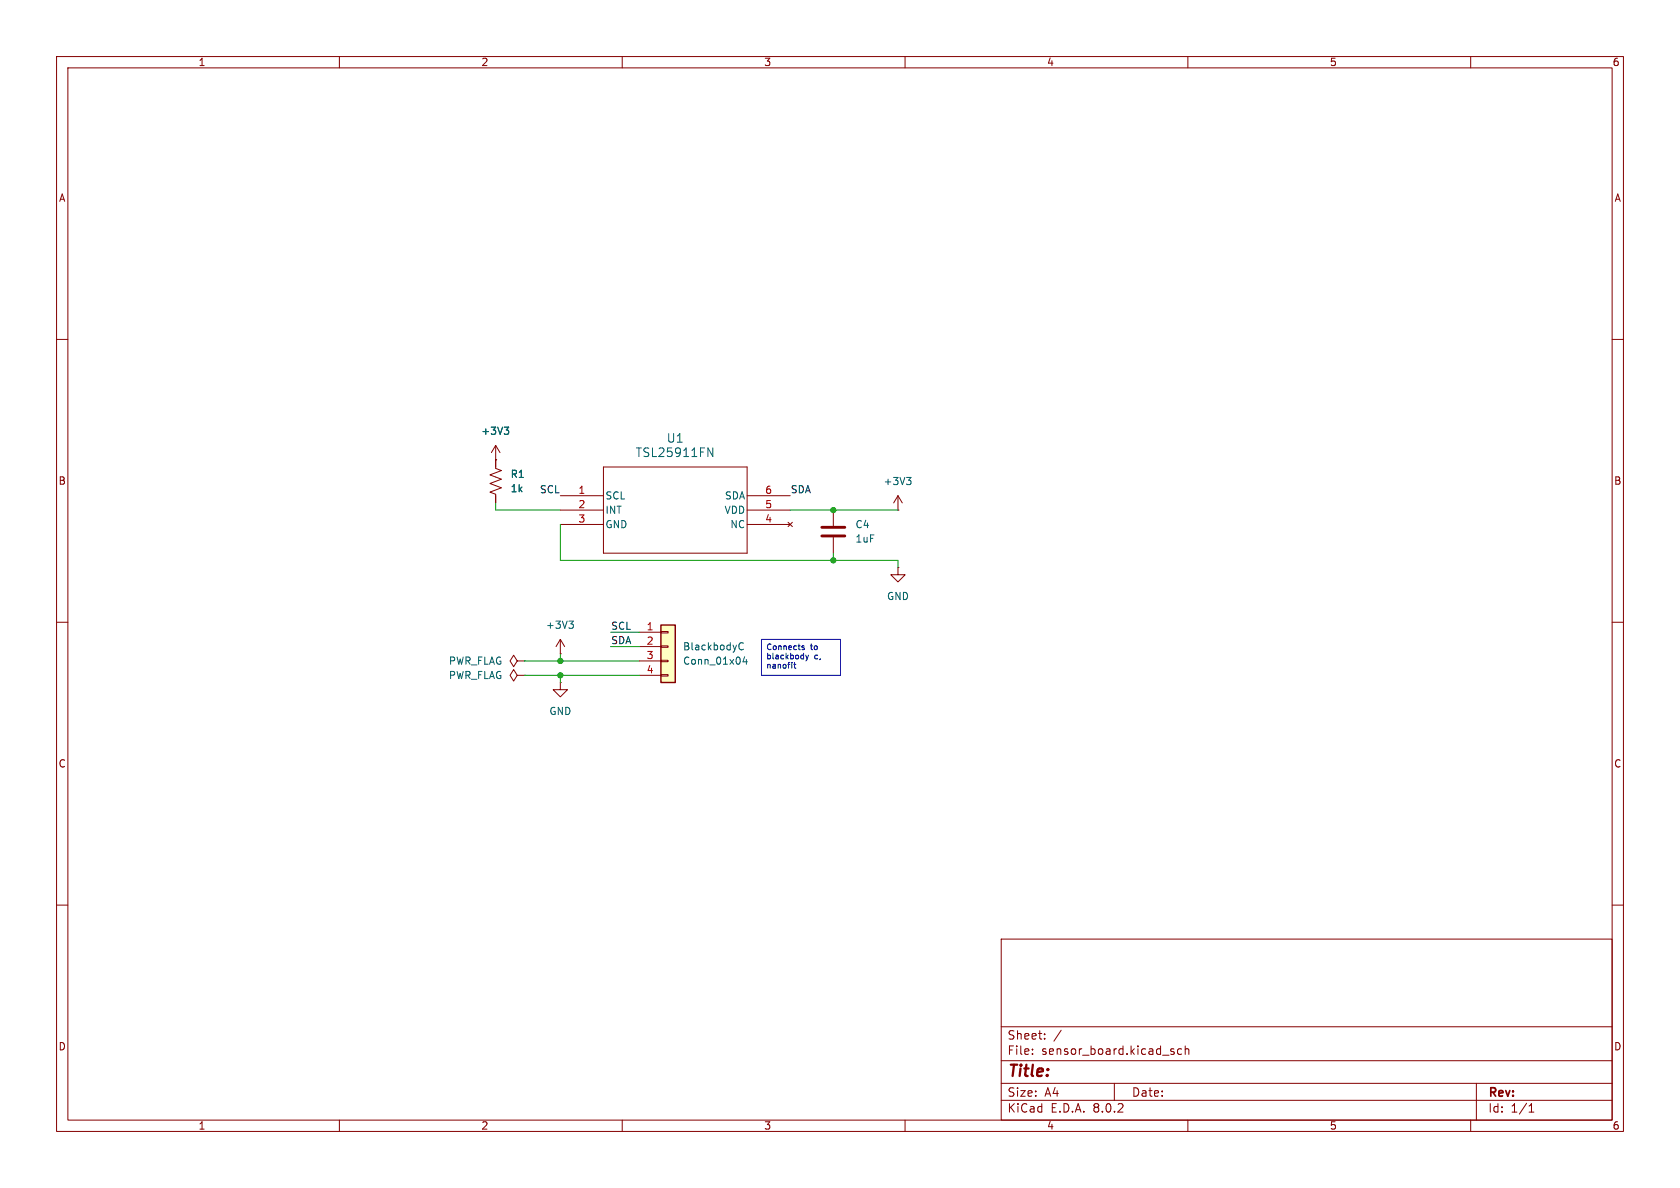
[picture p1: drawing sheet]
<svg xmlns="http://www.w3.org/2000/svg" width="297mm" height="210mm" viewBox="0 0 297 210" stroke-linecap="round" stroke-linejoin="round" font-family="sans-serif">
<g fill="none" stroke="#840000" stroke-width=".18">
<path d="M10 10h277v190h-277zM12 12h273v186h-273zM60 10v2M110 10v2M160 10v2M210 10v2M260 10v2M10 60h2M285 60h2M10 110h2M285 110h2M10 160h2"/>
<path d="M285 160h2M177 166h108v32h-108zM60 198v2M110 198v2M160 198v2M177 194.5h108M177 191.5h108M177 187.5h108M177 181.5h108M182.5 186.3v.1M182.5 185.5v.1M184.7 183.6v.1"/>
<path d="M184.7 182.8v.1M187.6 182.1l-1.3 2M197 191.5v3M207.2 185.9l.3 .1 .1 .2-.2 .2h-.3M207.2 185.4l.3 .1M208.9 185.5l-.4-.1-.3 .3v.4l.1 .2h.6M209.5 185.5l.2-.1 .4 .1 .1 .9M209.5 184.9v1.5M210 198v2M260 198v2M261 191.5v6.5M270.3 196.6h.9"/>
<path d="M270.3 195.5l.4-.4v1.5"/>
</g>
<path d="M116.8 110.5h2.6v10.2h-2.6z" fill="#ffffc2"/>
<g fill="none" stroke="#840000" stroke-width=".18">
<path d="M87.6 78.7v4.1l1 .4-2 .7 2 .8-2 .8 2 .7-2 .8 1 .4v1.5M87.6 78.7l-.7 1.3M87.6 78.7l.8 1.3M87.6 81.3h.1M99.1 87.6h7.6M99.1 90.2h7.6M99.1 92.7h7.6M106.7 82.6h25.4v15.2h-25.4zM132.1 87.6h7.6M132.1 90.2h7.6M132.1 92.7h7.6M139.3 92.3l.8 .8"/>
<path d="M140.1 92.3l-.8 .8M147.3 90.2v2.8M147.3 95v2.8M158.7 90.2h.1M158.7 87.6l-.7 1.3M158.7 87.6v2.6M158.7 87.6l.8 1.3M91.4 119.4l-.6-1-.6 1 .6 1 .6-1h1.3M91.4 116.8l-.6-1-.6 1 .6 1.1 .6-1.1h1.3M92.7 119.4h.1M92.7 116.8h.1M99.1 115.6h.1"/>
<path d="M99.1 113l-.8 1.3M99.1 113v2.6M99.1 113l.7 1.3M113 111.8h3.8M113 114.3h3.8M113 116.8h3.8M113 119.4h3.8M116.8 119.3h1.3v.2h-1.3zM116.8 116.7h1.3v.3h-1.3zM116.8 114.2h1.3v.2h-1.3zM116.8 111.6h1.3v.3h-1.3zM158.7 100.3v1.3h1.3l-1.3 1.3-1.2-1.3h1.2"/>
<path d="M158.7 100.3h.1M99.1 120.7v1.2h1.2l-1.2 1.3-1.3-1.3h1.3M99.1 120.7h.1"/>
</g>
<path d="M116.8 110.5h2.6v10.2h-2.6z" fill="none" stroke="#840000" stroke-width=".25"/>
<path d="M89.1 75.5h.8l-.4 .5M89.7 76l.2 .2v.3l-.2 .3M125.1 79.2l.9 1.5v-1.5M160.3 84.4h.7l-.4 .5M160.8 84.9l.2 .2v.3l-.2 .3M100.6 109.8h.8l-.5 .5M101.1 110.3l.3 .2v.3l-.3 .3M130.6 114.3l.3 .5 .3 .1 .2-.1M131.4 113.7l-.2-.1-.3 .1-.3 .5M131.6 116.1l-.3 .9h.8M131.9 116.6v.8" fill="none" stroke="#006464" stroke-width=".18"/>
<path d="M145.3 93.2h4.1M145.3 94.7h4.1" fill="none" stroke="#840000" stroke-width=".51"/>
<path d="M134.6 113h14v6.4h-14zM140.5 117.1v.9l.2 .1M141.8 114.4l.4 .3-.1 .1h-.3M142.2 114.2h-.3l-.1 .1M142.4 115.8l.3 .7M142.7 116.5l-.3 .3M142.9 115.8l-.2 .7" fill="none" stroke="#0000c2" stroke-width=".18"/>
<path d="M87.6 88.9v1.3h11.5M99.1 92.7v6.4h59.6v1.2M139.7 90.2h19M147.3 97.8v1.3M92.7 119.4h20.3M92.7 116.8h20.3M99.1 115.6v1.2M99.1 119.4v1.3M107.9 111.8h5.1M107.9 114.3h5.1" fill="none" stroke="#009600" stroke-width=".18"/>
<g fill="#009600" stroke="#009600" stroke-width=".18">
<circle cx="147.3" cy="90.2" r=".46"/>
<circle cx="99.1" cy="116.8" r=".46"/>
<circle cx="99.1" cy="119.4" r=".46"/>
<circle cx="147.3" cy="99.1" r=".46"/>
</g>
<text font-size="2.8" fill="#840000" x="178" y="190.9">Title:</text>
<g font-size="2.1" fill="#006464">
<text x="112.3" y="81">TSL25911FN</text>
<text x="117.8" y="78.5">U1</text>
</g>
<g font-size="2.1" fill="#840000">
<text x="178" y="184">Sheet:</text>
<text x="178" y="186.7">File:</text>
<text x="184.1" y="186.7">sensor_board.kicad_sch</text>
<text x="178" y="196.9">KiCad</text>
<text x="178" y="194.1">Size:</text>
<text x="184.7" y="194.1">A4</text>
<text x="185.7" y="196.9">E.D.A.</text>
<text x="193.3" y="196.9">8.0.2</text>
<text x="200" y="194.1">Date:</text>
<text x="263" y="194.3">Rev:</text>
<text x="263" y="196.9">Id:</text>
<text x="267.1" y="196.9">1/1</text>
</g>
<g font-size="1.8" fill="#840000">
<text x="35" y="11.9">1</text>
<text x="85" y="11.9">2</text>
<text x="135" y="11.9">3</text>
<text x="185" y="11.9">4</text>
<text x="235" y="11.9">5</text>
<text x="285" y="11.9">6</text>
<text x="10.3" y="35.9">A</text>
<text x="285.3" y="35.9">A</text>
<text x="10.3" y="85.9">B</text>
<text x="285.3" y="85.9">B</text>
<text x="10.3" y="135.9">C</text>
<text x="285.3" y="135.9">C</text>
<text x="10.3" y="185.9">D</text>
<text x="285.3" y="185.9">D</text>
<text x="35" y="199.9">1</text>
<text x="85" y="199.9">2</text>
<text x="135" y="199.9">3</text>
<text x="185" y="199.9">4</text>
<text x="235" y="199.9">5</text>
<text x="285" y="199.9">6</text>
</g>
<g font-size="1.8" fill="#006464">
<text x="85" y="77.1">+3V3</text>
<text x="90.2" y="84.7">R1</text>
<text x="90.2" y="87.2">1k</text>
<text x="106.9" y="88.5">SCL</text>
<text x="128.1" y="88.5">SDA</text>
<text x="156.1" y="86">+3V3</text>
<text x="106.9" y="91">INT</text>
<text x="106.9" y="93.6">GND</text>
<text x="128" y="91">VDD</text>
<text x="129" y="93.6">NC</text>
<text x="151.1" y="93.6">C4</text>
<text x="151.1" y="96.1">1uF</text>
<text x="156.7" y="106.3">GND</text>
<text x="96.4" y="111.4">+3V3</text>
<text x="79.3" y="117.7">PWR_FLAG</text>
<text x="120.7" y="115.2">BlackbodyC</text>
<text x="120.7" y="117.7">Conn_01x04</text>
<text x="79.3" y="120.2">PWR_FLAG</text>
<text x="97" y="126.6">GND</text>
</g>
<g font-size="1.8" fill="#0f0f0f">
<text x="95.3" y="87.3">SCL</text>
<text x="139.7" y="87.3">SDA</text>
<text x="107.9" y="111.4">SCL</text>
<text x="107.9" y="114">SDA</text>
</g>
<g font-size="1.8" fill="#a90000">
<text x="102.2" y="87.4">1</text>
<text x="102.2" y="89.9">2</text>
<text x="135.2" y="89.9">5</text>
<text x="135.2" y="87.4">6</text>
<text x="102.2" y="92.5">3</text>
<text x="135.2" y="92.5">4</text>
<text x="114.2" y="111.5">1</text>
<text x="114.2" y="114">2</text>
<text x="114.2" y="116.6">3</text>
<text x="114.2" y="119.1">4</text>
</g>
<g font-size="1.4" fill="#0000c2">
<text x="135.4" y="115.3">Connects</text>
<text x="135.4" y="116.9">blackbody</text>
<text x="135.4" y="118.5">nanofit</text>
<text x="143.3" y="115.3">to</text>
<text x="144" y="116.9">c,</text>
</g>
</svg>
